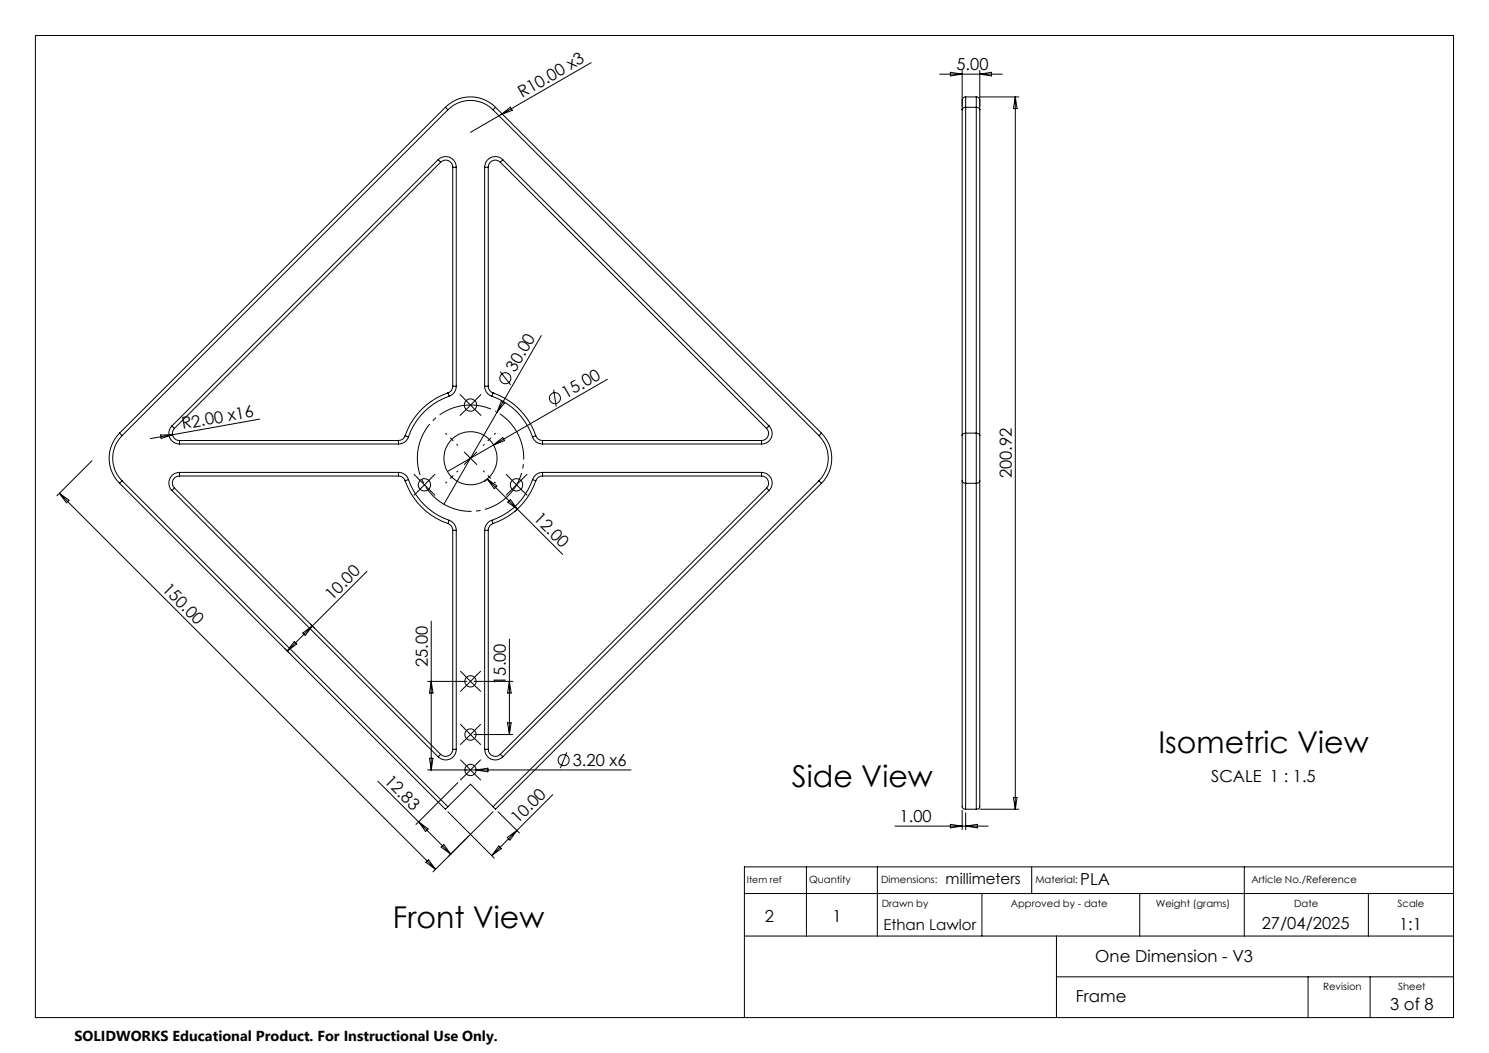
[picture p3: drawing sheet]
<svg xmlns="http://www.w3.org/2000/svg" width="420mm" height="297mm" viewBox="0 0 420 297" stroke-linecap="round" stroke-linejoin="round" font-family="sans-serif">
<g fill="none" stroke="#000" stroke-width=".28">
<path d="M10 10h400v277h-400zM166.8 17.7l-25.4 14.6M271.4 19.9v10M276.4 19.9v10M125.6 30.3a10 10 0 0 1 14.2 0M125.6 30.3l.7 .7M125.6 30.3l-91.9 91.9M126.3 31a9 9 0 0 1 12.8 0M126.3 31l-91.9 91.9M139.1 31l91.9 91.9M139.8 30.3l-.7 .7M139.8 30.3l91.9 91.9"/>
<path d="M141.4 32.3l-8.7 5M141.4 32.3l2.6-2.1 .5 .9zM265 20.9h17.7M268.1 20.4l3.3 .5-3.3 .5zM271.4 31v91.9M272.4 27.3a1.15 1.15 0 0 0-1 1.7v2M272.4 30.3a.88 .88 0 0 0-1 .7M272.4 27.3v3M272.4 27.3h3M272.4 30.3v91.9M272.4 30.3h3M275.4 27.3a1.15 1.15 0 0 1 1 1.7v2"/>
<path d="M275.4 30.3a.88 .88 0 0 1 1 .7M275.4 27.3v3M275.4 30.3v91.9M276.4 20.9l3.3-.5v1zM276.4 27.3h11M276.4 31v91.9M286.4 27.3v200.9M286.4 27.3l.5 3.3h-1zM123.6 45a2.98 2.98 0 0 1 3.3-.6 2.98 2.98 0 0 1 1.8 2.8M123.6 45l.7 .8M123.6 45l-75.1 75.1M124.3 45.8a1.99 1.99 0 0 1 2.2-.5 1.99 1.99 0 0 1 1.2 1.9"/>
<path d="M124.3 45.8l-75.1 75M127.7 47.2h1M127.7 47.2v61.7M128.7 47.2v61.7M136.7 47.2h1M136.7 47.2v61.7M137.7 47.2v61.7M141.1 45.8a1.97 1.97 0 0 0-2.2-.5 1.97 1.97 0 0 0-1.2 1.9M141.1 45.8l75.1 75M141.8 45a2.99 2.99 0 0 0-3.3-.6 2.99 2.99 0 0 0-1.8 2.8M141.8 45l-.7 .8M141.8 45l75.1 75.1"/>
<path d="M152.7 94.6l-27.5 47.6M73.2 118.2l-24.6 4.4M126.4 110.8a19.6 19.6 0 0 0-12.1 12.1M126.4 110.8l.3 1M126.7 111.8a18.5 18.5 0 0 0-11.5 11.4M127.7 108.9h1M127.7 108.9a1.89 1.89 0 0 1-1.3 1.9M128.7 108.9a2.91 2.91 0 0 1-2 2.9M131 112.5l3.5 3.5M134.5 112.5l-3.5 3.5M136.7 108.9a3 3 0 0 0 2 2.9M136.7 108.9h1"/>
<path d="M137.7 108.9a1.89 1.89 0 0 0 1.4 1.9M138.7 111.8a18.5 18.5 0 0 1 11.5 11.4M139.1 110.8l-.4 1M139.1 110.8a19.4 19.4 0 0 1 12 12.1M141.1 104.8l2.9 3.7M141.4 113.1l.9 .6-2.1 2.6zM156.2 109.9l.7 4.8M171.3 107l-32.1 18.5M16.8 139.1l106 106.1M16.8 139.1l2.7 2-.8 .7zM25.9 130l-9.8 9.8M33.7 136.3l91.9 91.9 .7-.7"/>
<path d="M33.7 122.2a10 10 0 0 0 0 14.1M33.7 122.2l.7 .7M34.4 122.9a9 9 0 0 0 0 12.7M34.4 135.6l-.7 .7M34.4 135.6l91.9 91.9M45.3 122.7l3.3-.1-3.1 1.1zM48.5 120.1a2.98 2.98 0 0 0-.7 3.3 2.98 2.98 0 0 0 2.8 1.8M48.5 120.1l.7 .7M48.5 138.4l75.1 75.1M48.6 122.6l-6.2 1.1M49.2 120.8a1.99 1.99 0 0 0-.4 2.2 1.99 1.99 0 0 0 1.8 1.2M49.2 137.7l-.7 .7"/>
<path d="M49.2 137.7l75.1 75.1M50.6 133.2a2.99 2.99 0 0 0-2.8 1.9 2.99 2.99 0 0 0 .7 3.3M50.6 124.2v1M50.6 133.2v1.1M50.6 134.3a1.97 1.97 0 0 0-1.8 1.2 1.97 1.97 0 0 0 .4 2.2M50.6 125.2h61.8M50.6 133.2h61.8M50.6 124.2h61.8M50.6 134.3h61.8M112.4 133.2a3 3 0 0 1 2.8 2.1M112.4 124.2v1M112.4 134.3a1.97 1.97 0 0 1 1.9 1.3"/>
<path d="M112.4 133.2v1.1M114.3 122.9a1.97 1.97 0 0 1-1.9 1.3M114.3 122.9l.9 .3M114.3 135.6a19.4 19.4 0 0 0 12.1 12.1M115.2 123.2a2.91 2.91 0 0 1-2.8 2M115.2 135.3a18.5 18.5 0 0 0 11.5 11.5M115.2 135.3l-.9 .3M117.9 135l3.6 3.5M121.5 135l-3.6 3.5M131 127.5l3.5 3.5M134.5 127.5l-3.5 3.5M137.3 135.3l-.6 .5"/>
<path d="M137.4 135.1l21.3 21.3M137.4 135.1l2.8 2-.8 .7zM139.2 125.5l-13 7.5M139.2 125.5l2.6-2.1 .5 .9zM143.9 135l1.8 1.7M145.7 136.7l-1.8 1.8M145.7 136.7l1.8 1.8M147.5 135l-1.8 1.7M150.2 123.2a2.91 2.91 0 0 0 2.8 2M150.2 135.3a18.5 18.5 0 0 1-11.5 11.5M150.2 135.3l.9 .3M151.1 122.9a1.97 1.97 0 0 0 1.9 1.3"/>
<path d="M151.1 122.9l-.9 .3M151.1 135.6a19.2 19.2 0 0 1-12 12.1M153 133.2a3 3 0 0 0-2.8 2.1M153 124.2v1M153 133.2v1.1M153 134.3a1.97 1.97 0 0 0-1.9 1.3M153 125.2h61.8M153 133.2h61.8M153 124.2h61.8M153 134.3h61.8M214.8 133.2a2.99 2.99 0 0 1 2.8 1.9 2.99 2.99 0 0 1-.7 3.3M214.8 124.2v1"/>
<path d="M214.8 133.2v1.1M214.8 134.3a1.99 1.99 0 0 1 1.8 1.2 1.99 1.99 0 0 1-.4 2.2M216.2 120.8a2.01 2.01 0 0 1 .4 2.2 2.01 2.01 0 0 1-1.8 1.2M216.2 137.7l.7 .7M216.2 137.7l-75.1 75.1M216.9 120.1a2.98 2.98 0 0 1 .7 3.3 2.98 2.98 0 0 1-2.8 1.8M216.9 120.1l-.7 .7M216.9 138.4l-75.1 75.1M231 122.9a9 9 0 0 1 0 12.7M231 135.6l.7 .7M231 135.6l-91.9 91.9M231.7 122.2l-.7 .7"/>
<path d="M231.7 122.2a10.1 10.1 0 0 1 0 14.1M231.7 136.3l-91.9 91.9-.7-.7M271.4 135.6a.88 .88 0 0 0 1 .7M271.4 122.9v12.7M271.4 135.6v91.9a.88 .88 0 0 0 1 .7M272.4 122.2v14.1M272.4 122.2a.88 .88 0 0 0-1 .7M272.4 136.3h3M272.4 122.2h3M272.4 136.3v91.9M275.4 122.2v14.1M275.4 122.2a.88 .88 0 0 1 1 .7"/>
<path d="M275.4 136.3v91.9M276.4 122.9v12.7M276.4 135.6a.88 .88 0 0 1-1 .7M276.4 135.6v91.9a.88 .88 0 0 1-1 .7M126.4 147.7a1.97 1.97 0 0 1 1.3 1.9M126.7 146.8a2.91 2.91 0 0 1 2 2.8M126.7 146.8l-.3 .9M127.7 149.6h1M127.7 149.6v61.7M128.7 149.6v61.7M136.7 149.6h1M136.7 149.6v61.7"/>
<path d="M137.7 149.6v61.7M138.7 146.8a3 3 0 0 0-2 2.8M138.7 146.8l.4 .9M139.1 147.7a1.97 1.97 0 0 0-1.4 1.9M144 140.9l1.9 2.7-2.7-2zM145.8 143.8l-.6 .5M85.4 178.5l2.7-1.9-2 2.6zM103.5 161.1l-22.5 22.5M121.6 175.2v42M80.4 183l1.3 1.3M83 180.9l.7 .7-2.7 2zM120.6 192.2h11.1"/>
<path d="M121.6 192.2l.5 3.3h-1zM131 190.4l1.7 1.8M132.7 192.2l-1.7 1.8M132.7 192.2l1.8 1.8M133.7 192.2h11M134.5 190.4l-1.8 1.8M143.7 192.2l.5 3.3h-1zM143.7 180.2v27M120.6 217.2h57.4M121.1 213.9h1l-.5 3.3zM124.3 212.8l-.7 .7M127.7 211.3h1"/>
<path d="M127.7 211.3a2.01 2.01 0 0 1-1.2 1.9 2.01 2.01 0 0 1-2.2-.4M128.7 211.3a2.98 2.98 0 0 1-1.8 2.8 2.98 2.98 0 0 1-3.3-.6M131 205.4l3.5 3.5M131 215.4l3.5 3.5M133.7 207.2h11M134.3 217.2l3.3-.5v1zM134.5 205.4l-3.5 3.5M134.5 215.4l-3.5 3.5M136.7 211.3a2.99 2.99 0 0 0 1.8 2.8 2.99 2.99 0 0 0 3.3-.6M136.7 211.3h1M137.7 211.3a1.99 1.99 0 0 0 1.2 1.9 1.99 1.99 0 0 0 2.2-.4M141.1 212.8l.7 .7"/>
<path d="M143.2 203.9h1l-.5 3.3zM159.9 212.2l-1.8 4.4M106.6 220.3l11.5 11.5M118.1 231.8l9 9.1M118.1 231.8l2.7 2-.7 .7zM124.4 238.9l.8-.7 1.9 2.7zM126.3 228.9l13.1 13.1M126.3 227.5l6.4-6.3 6.4 6.3M129.1 220.8l-11.8 11.7M139.1 228.9l-17 17M140.5 228.9l6 6M140.7 238.6l.7 .8-2.7 1.9z"/>
<path d="M143.1 236.2l2.7-2-2 2.8zM155.9 224.1l-17.2 17.2M252.4 233h26.3M268.1 232.5l3.3 .5-3.3 .5zM271.4 228.5v5.5M272.4 229.2v4.8M272.4 233l3.3-.5v1zM272.4 228.2h3M276.4 228.2h11M285.9 224.9h1l-.5 3.3zM120.1 243.2l.8-.7 1.9 2.7zM210 252h200"/>
<path d="M227.5 244.5v19.5M247.5 244.5v19.5M277 252v12M291 244.5v7.5M321.5 252v12M351 244.5v19.5M386 252v12M410 244.5h-200v42.5M210 264h200M298 264v23M298 275.5h112M369 275.5v11.5"/>
<path d="M386.5 275.5v11.5"/>
<circle cx="132.7" cy="114.3" r="1.75"/>
<circle cx="142.6" cy="106.7" r="1.56"/>
<circle cx="156.5" cy="112.3" r="1.55"/>
<circle cx="119.7" cy="136.7" r="1.75"/>
<circle cx="132.7" cy="129.3" r="7.5"/>
<circle cx="145.7" cy="136.7" r="1.75"/>
<circle cx="132.7" cy="192.2" r="1.61"/>
<circle cx="132.7" cy="207.2" r="1.61"/>
<circle cx="132.7" cy="217.2" r="1.6"/>
<circle cx="159" cy="214.4" r="1.55"/>
</g>
<path d="M139.8 116a15 15 0 0 0-22.1 13.4 15 15 0 0 0 22.3 12.9 15 15 0 0 0 .7-25.8l-.9-.5" fill="none" stroke="#000" stroke-width=".28" stroke-dasharray="15.2 1.3 1.3 1.3" stroke-dashoffset="-1.4" stroke-linecap="butt"/>
<path d="M129.2 125.7l-3.5-3.5M129.2 132.8l-3.5 3.5M136.3 132.8l3.5 3.5M136.3 125.7l3.5-3.5" fill="none" stroke="#000" stroke-width=".28" stroke-dasharray="15.2 1.3 1.3 1.3" stroke-dashoffset="14.6" stroke-linecap="butt"/>
<g fill="none" stroke="#000" stroke-width=".28" stroke-dasharray="15.2 1.3 1.3 1.3" stroke-linecap="butt">
<path d="M131 112.5l-1.3-1.3M131 116l-1.3 1.2M134.5 116l1.2 1.2M134.5 112.5l1.2-1.3M118 135l-1.3-1.3M118 138.5l-1.3 1.2M121.5 138.5l1.2 1.2M121.5 135l1.2-1.3M143.9 135l-1.2-1.3M143.9 138.5l-1.2 1.2M147.5 138.5l1.2 1.2M147.5 135l1.2-1.3"/>
<path d="M131 190.4l-1.2-1.1M131 193.9l-1.2 1.2M134.5 193.9l1.1 1.2M134.5 190.4l1.1-1.1M131 205.4l-1.2-1.1M131 208.9l-1.2 1.2M131 215.4l-1.2-1.1M131 218.9l-1.2 1.2M134.5 208.9l1.1 1.2M134.5 205.4l1.1-1.1M134.5 218.9l1.1 1.2M134.5 215.4l1.1-1.1"/>
</g>
<g font-size="8.5">
<text x="326.8" y="212.3">Isometric View</text>
<text x="223.4" y="222">Side View</text>
<text x="110.8" y="261.6">Front View</text>
</g>
<g font-size="4.7">
<text x="269.8" y="19.9">5.00</text>
<text x="147.3" y="27.7" transform="rotate(-30 147.3 27.7)">R10.00 x3</text>
<text x="145.3" y="105.3" transform="rotate(-60 145.3 105.3)">30.00</text>
<text x="159.6" y="112.5" transform="rotate(-30 159.6 112.5)">15.00</text>
<text x="51.5" y="121.1" transform="rotate(-10 51.5 121.1)">R2.00 x16</text>
<text x="285.4" y="134.9" transform="rotate(-90 285.4 134.9)">200.92</text>
<text x="150.3" y="146.5" transform="rotate(45 150.3 146.5)">12.00</text>
<text x="45.5" y="166.4" transform="rotate(45 45.5 166.4)">150.00</text>
<text x="93.7" y="169.6" transform="rotate(-45 93.7 169.6)">10.00</text>
<text x="120.6" y="188.1" transform="rotate(-90 120.6 188.1)">25.00</text>
<text x="142.7" y="193.1" transform="rotate(-90 142.7 193.1)">15.00</text>
<text x="108.2" y="220.5" transform="rotate(45 108.2 220.5)">12.83</text>
<text x="161.6" y="216.1">3.20 x6</text>
<text x="341.7" y="220.5">SCALE 1 : 1.5</text>
<text x="146.1" y="232.5" transform="rotate(-45 146.1 232.5)">10.00</text>
<text x="253.8" y="232">1.00</text>
<text x="304.7" y="249.6">PLA</text>
<text x="215.7" y="260.1">2</text>
<text x="234.8" y="260.1">1</text>
<text x="355.9" y="262.2">27/04/2025</text>
<text x="394.6" y="262.2">1:1</text>
<text x="308.9" y="271.4">One Dimension - V3</text>
<text x="303.5" y="282.7">Frame</text>
<text x="392.1" y="284.9">3 of 8</text>
</g>
<g font-size="4.2">
<text x="266.7" y="249.4">millimeters</text>
<text x="249.2" y="262.2">Ethan Lawlor</text>
</g>
<text font-size="4.1" x="21" y="293.7">SOLIDWORKS Educational Product. For Instructional Use Only.</text>
<g font-size="2.8">
<text x="228.2" y="249.1">Quantity</text>
<text x="248.5" y="249.1">Dimensions:</text>
<text x="292" y="249.1">Material:</text>
<text x="353" y="249.1">Article No./Reference</text>
<text x="248.7" y="255.8">Drawn by</text>
<text x="285.1" y="255.8">Approved by - date</text>
<text x="326" y="255.8">Weight (grams)</text>
<text x="365" y="255.8">Date</text>
<text x="394.2" y="255.8">Scale</text>
<text x="373.2" y="279.1">Revision</text>
<text x="394.4" y="279.2">Sheet</text>
</g>
<text font-size="2.7" x="210.7" y="249.2">Item ref</text>
</svg>
